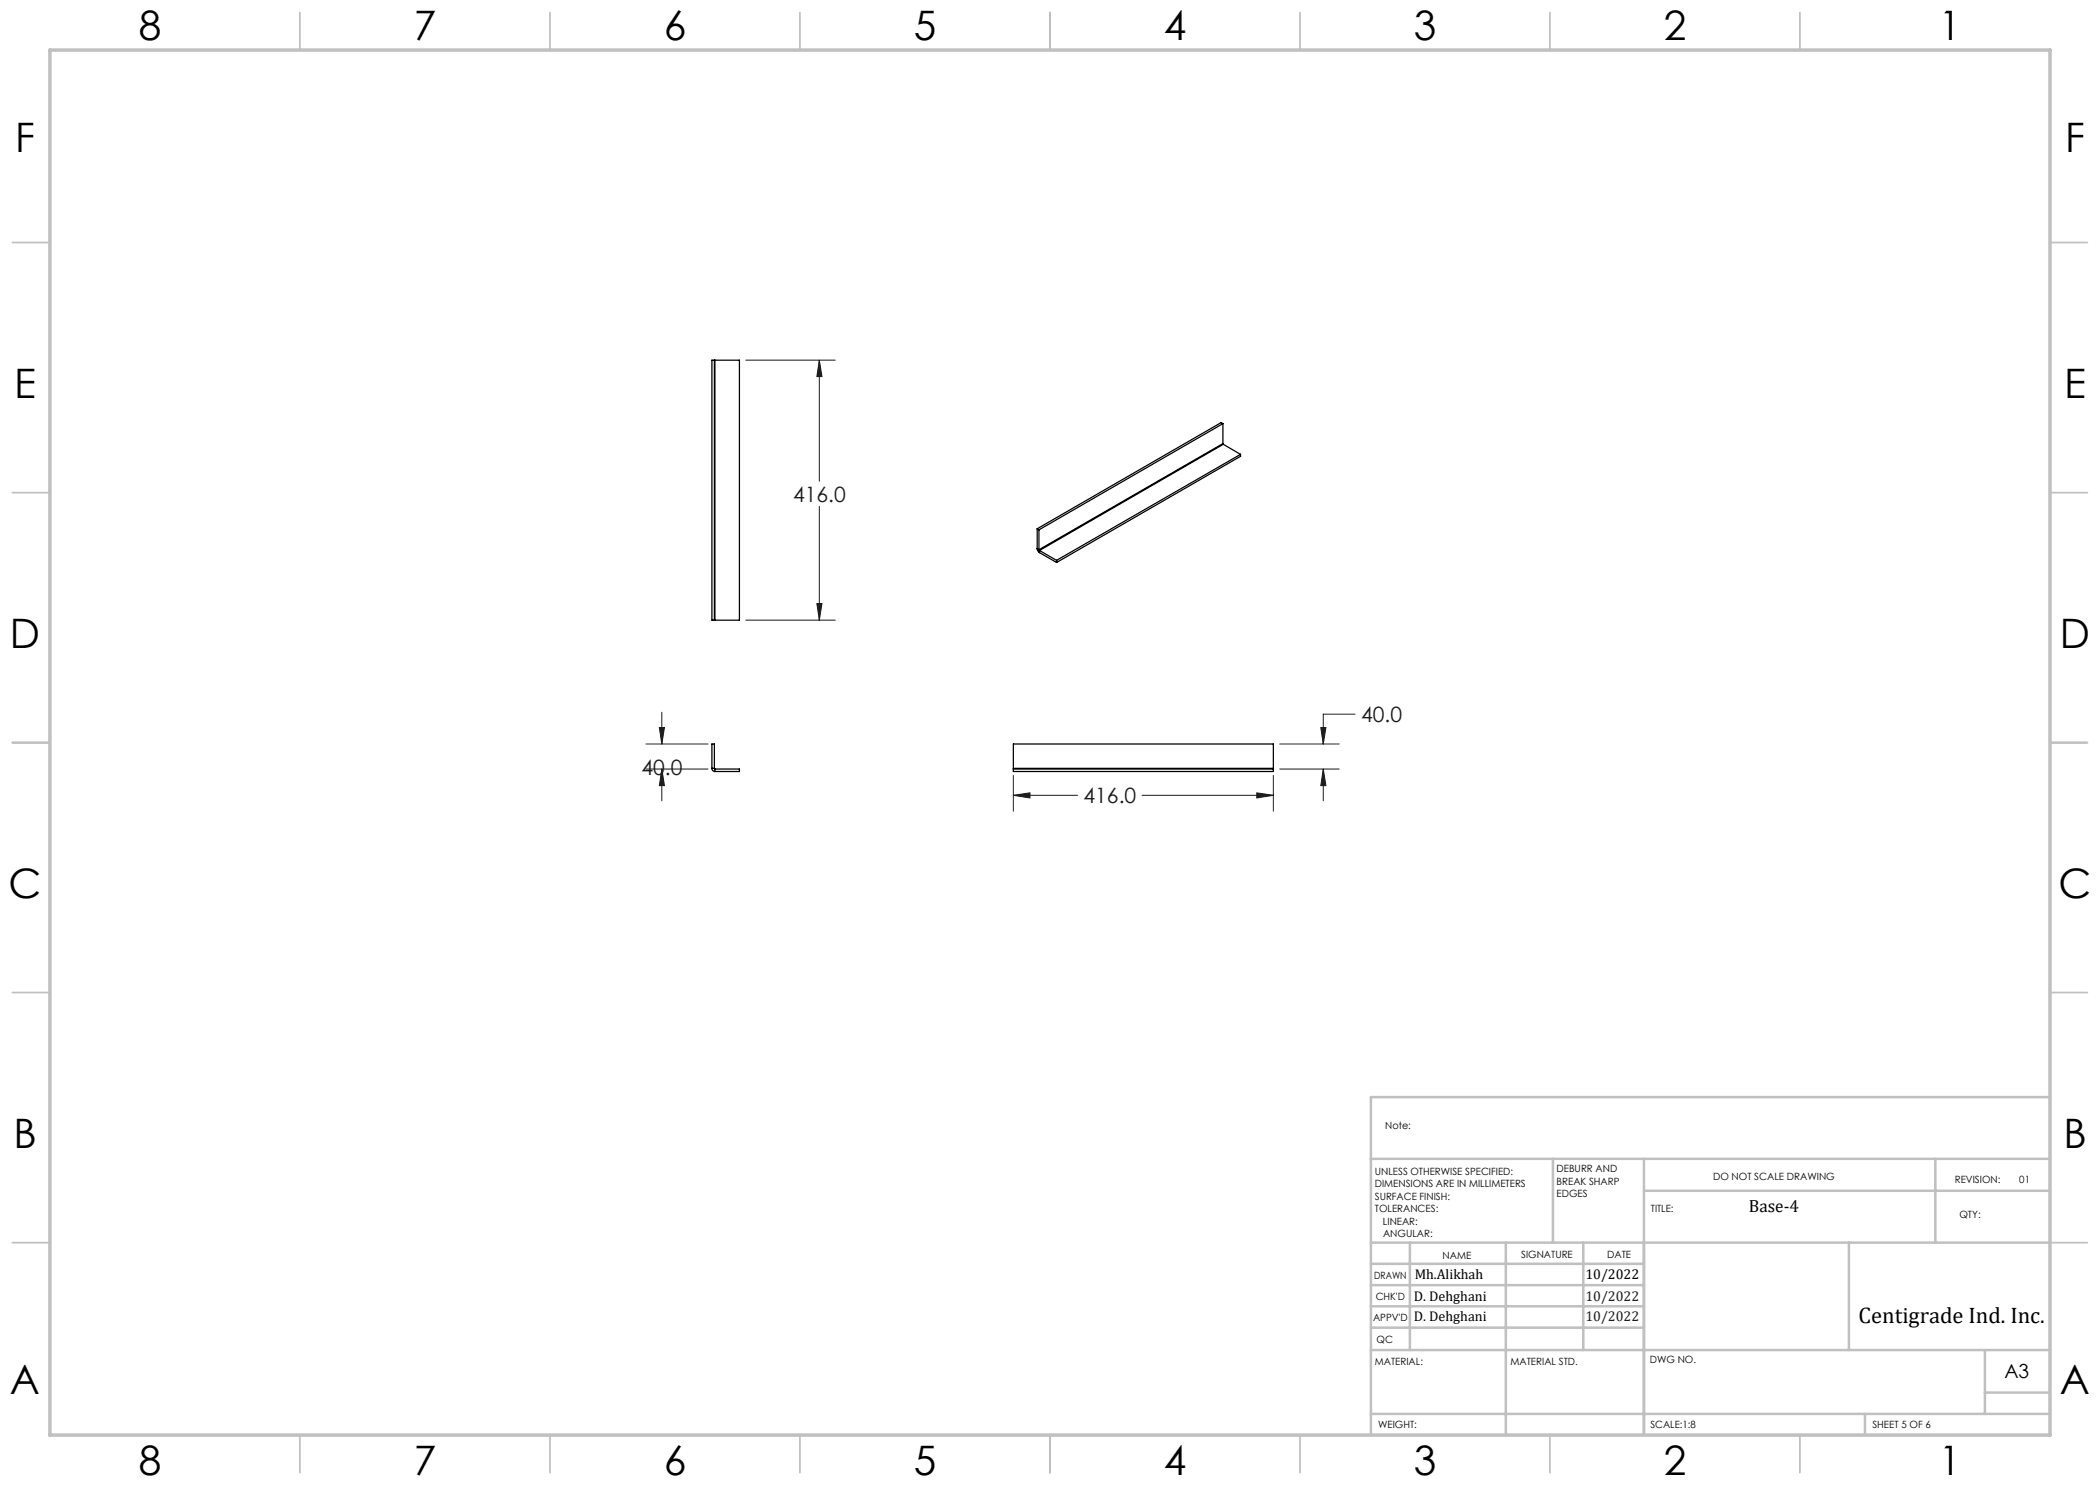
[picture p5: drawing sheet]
<svg xmlns="http://www.w3.org/2000/svg" width="420mm" height="297mm" viewBox="0 0 420 297" stroke-linecap="round" stroke-linejoin="round" font-family="sans-serif">
<g fill="none" stroke="#191924" stroke-width=".2">
<path d="M149.2 72h17.8M163.9 72v24.2M163.9 72l.5 3.3h-1zM163.9 101.3v22.7M149.2 124h17.8M163.4 120.7h1l-.5 3.3zM129.2 153.8h12.4M129.2 148.8h12.4M131.9 145.5h1l-.5 3.3zM132.4 142.4v6.4M132.4 153.8v6.4M132.4 153.8l.5 3.3h-1z"/>
<path d="M202.7 155.1v7.1M202.7 159.1h12.8M202.7 159.1l3.3-.5v1zM228.4 159.1h26.3M251.4 158.6l3.3 .5-3.3 .5zM254.7 155.1v7.1M255.9 153.8h11.9M255.9 148.8h11.9M264.2 145.5h1l-.5 3.3zM264.7 153.8v6.4M264.7 153.8l.5 3.3h-1zM271 142.8h-6.3v6"/>
</g>
<g fill="none" stroke="#c0c0c0" stroke-width=".35">
<path d="M60 2.5v7.5M110 2.5v7.5M160 2.5v7.5M210 2.5v7.5M260 2.5v7.5M310 2.5v7.5M360 2.5v7.5M2.5 48.5h7.5M410 48.5h7.5M2.5 98.5h7.5M410 98.5h7.5M2.5 148.5h7.5"/>
<path d="M410 148.5h7.5M2.5 198.5h7.5M410 198.5h7.5M2.5 248.5h7.5M410 248.5h7.5M60 287v7.5M110 287v7.5M160 287v7.5M210 287v7.5M260 287v7.5M310 287v7.5M360 287v7.5"/>
</g>
<g fill="none" stroke="#c0c0c0" stroke-width=".5">
<path d="M410 219.4h-135.8v67.4M274.2 231.8h135.8M310.6 231.8v16.7M328.8 231.8v55.2M328.8 238.2h81.2M387.1 231.8v16.7M274.2 248.5h135.8M274.2 257h54.6M274.2 252.8h54.6M282 248.5v21.5M301.2 248.5v38.3M316.7 248.5v21.5"/>
<path d="M369.8 248.5v21.5M274.2 265.5h54.6M274.2 261.3h54.6M274.2 270h135.8M397 270v12.8M397 278.5h13M274.2 282.8h135.8M373 282.8v4.2"/>
</g>
<path d="M10 10h400v277h-400z" fill="none" stroke="#c0c0c0" stroke-width=".7"/>
<path d="M132.4 153.8l.5 3.3h-1zM131.9 145.5h1l-.5 3.3zM264.7 153.8l.5 3.3h-1zM264.2 145.5h1l-.5 3.3zM251.4 158.6l3.3 .5-3.3 .5zM202.7 159.1l3.3-.5v1zM163.9 72l.5 3.3h-1zM163.4 120.7h1l-.5 3.3z" fill="#191924"/>
<g fill="none" stroke="#000" stroke-width=".25">
<path d="M142.9 72h.1M142.9 72v52M142.9 72h-.5v52h.5M143 72v52M143 72h4.9v52h-4.9M244.6 88.7l.1 .2M244.6 84.7l-36.8 21.3M244.6 84.7l-.4-.2-36.8 21.3M244.6 88.7l-36.8 21.3M244.6 84.7v4M244.7 88.9l-36.8 21.2M244.7 88.9l3.4 2"/>
<path d="M248.1 90.9l-36.8 21.2M248.1 90.9v.4l-36.8 21.2M207.4 109.7l.1 .4 .4 .4M207.4 105.8l.4 .2M207.4 109.7l.4 .3M207.4 105.8v3.9M207.8 110l.1 .1M207.8 106v4M207.9 110.1l3.4 2M207.9 110.5l3.4 2M207.9 110.1v.4M211.3 112.1v.4"/>
<path d="M142.9 124h.1M142.4 153.7a.6 .6 0 0 0 .6 .6M142.4 153.7h.5M142.4 153.7v-4.9h.5v4.9M142.9 153.7l.1 .1M143 153.8v.5M143 153.8h4.9v.5h-4.9M202.7 153.7v.1M202.7 153.7h52M202.7 153.8v.5h52v-.5M202.7 153.8h52M202.7 153.7v-4.9h52v4.9"/>
<path d="M254.7 153.7v.1"/>
</g>
<g font-size="8.1">
<text x="27.8" y="8">8</text>
<text x="82.8" y="8">7</text>
<text x="132.8" y="8">6</text>
<text x="182.8" y="8">5</text>
<text x="232.8" y="8">4</text>
<text x="282.8" y="8">3</text>
<text x="332.8" y="8">2</text>
<text x="387.8" y="8">1</text>
<text x="3" y="30.4">F</text>
<text x="413" y="30.4">F</text>
<text x="2.8" y="79.6">E</text>
<text x="412.8" y="79.6">E</text>
<text x="2" y="129.6">D</text>
<text x="412" y="129.6">D</text>
<text x="1.7" y="179.6">C</text>
<text x="411.7" y="179.6">C</text>
<text x="2.7" y="229.6">B</text>
<text x="412.7" y="229.6">B</text>
<text x="2" y="278.9">A</text>
<text x="412" y="278.9">A</text>
<text x="27.8" y="295">8</text>
<text x="82.8" y="295">7</text>
<text x="132.8" y="295">6</text>
<text x="182.8" y="295">5</text>
<text x="232.8" y="295">4</text>
<text x="282.8" y="295">3</text>
<text x="332.8" y="295">2</text>
<text x="387.8" y="295">1</text>
</g>
<text font-size="4.5" x="371.7" y="264.6">Centigrade Ind. Inc.</text>
<g font-size="4.2" fill="#191924">
<text x="158.6" y="100.3">416.0</text>
<text x="272.2" y="144.4">40.0</text>
<text x="128.3" y="154.9">40.0</text>
<text x="216.7" y="160.7">416.0</text>
</g>
<text font-size="3.9" x="400.9" y="275.5">A3</text>
<text font-size="3.5" x="349.8" y="242.4">Base-4</text>
<g font-size="2.8">
<text x="282.9" y="255.9">Mh.Alikhah</text>
<text x="317.1" y="255.9">10/2022</text>
<text x="282.8" y="260.1">D. Dehghani</text>
<text x="282.8" y="264.2">D. Dehghani</text>
</g>
<g font-size="2.8" fill="#191924">
<text x="317.1" y="260.1">10/2022</text>
<text x="317.1" y="264.2">10/2022</text>
</g>
<g font-size="2">
<text x="277" y="225.8">Note:</text>
<text x="275" y="234.9">UNLESS OTHERWISE SPECIFIED:</text>
<text x="275" y="237.4">DIMENSIONS ARE IN MILLIMETERS</text>
<text x="275" y="239.9">SURFACE FINISH:</text>
<text x="311.3" y="234.5">DEBURR AND</text>
<text x="311.3" y="237">BREAK SHARP</text>
<text x="311.3" y="239.5">EDGES</text>
<text x="342.6" y="236">DO NOT SCALE DRAWING</text>
<text x="391" y="236.6">REVISION:</text>
<text x="403.9" y="236.6">01</text>
<text x="275" y="242.4">TOLERANCES:</text>
<text x="276.6" y="244.9">LINEAR:</text>
<text x="330.2" y="242.4">TITLE:</text>
<text x="391.9" y="243.7">QTY:</text>
<text x="276.6" y="247.4">ANGULAR:</text>
<text x="288.5" y="251.7">NAME</text>
<text x="304.2" y="251.7">SIGNATURE</text>
<text x="321.4" y="251.7">DATE</text>
<text x="274.8" y="255.9">DRAWN</text>
<text x="275.1" y="260.1">CHK'D</text>
<text x="274.6" y="264.2">APPV'D</text>
<text x="275.3" y="268.5">QC</text>
<text x="275" y="273">MATERIAL:</text>
<text x="302.1" y="273">MATERIAL STD.</text>
<text x="330" y="272.5">DWG NO.</text>
<text x="275.6" y="285.6">WEIGHT:</text>
<text x="330.1" y="285.6">SCALE:1:8</text>
<text x="374.5" y="285.6">SHEET 5 OF 6</text>
</g>
</svg>
